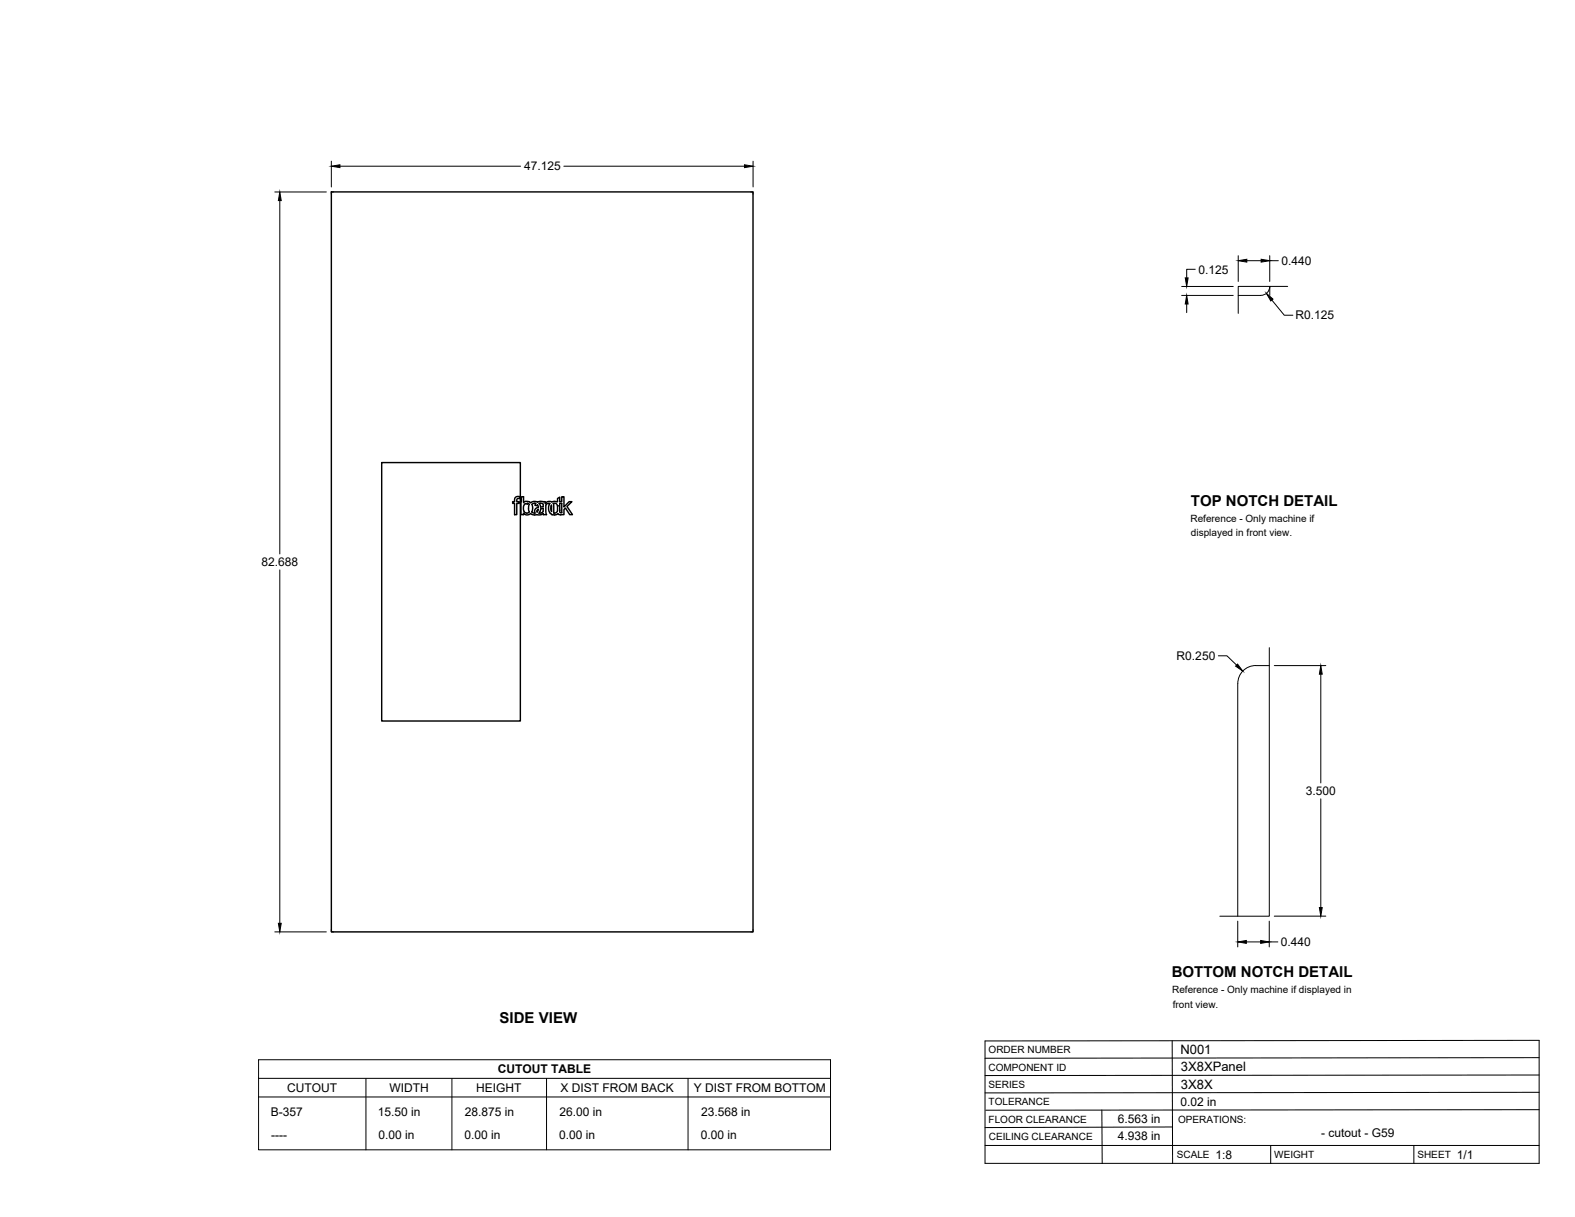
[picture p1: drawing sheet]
<svg xmlns="http://www.w3.org/2000/svg" width="559mm" height="432mm" viewBox="0 0 559 432" stroke-linecap="round" stroke-linejoin="round" font-family="sans-serif">
<!-- layer: Visible -->
<g fill="none" stroke="#000" stroke-width=".51">
<path d="M117.6 68.1h149.6v262.5h-149.6zM135.4 164.1h49.2v91.7h-49.2zM182.8 176.6l.6-.4h1.2l-.2 .7a.71 .71 0 0 0-.7 0 .71 .71 0 0 0-.4 .7v.4h.9v.6h-.9v4h-.7v-4h-.7v-.6h.7zM185 176.3h.8v2a2.04 2.04 0 0 1 2.5 .1l1-.5 1.4 .2 1.5-.2 1.2 .1 .1 .6a2.24 2.24 0 0 1 2.5-.6h1.8v-1.1l.8-.5v1.6h.7v-1.7h.8v3.6l1.8-1.9h1l-1.7 1.7 1.9 2.9h-1l-1.5-2.3-.5 .5v1.8h-1.6a.9 .9 0 0 0-1.3 0 2.27 2.27 0 0 1-2.5-3.1l.4-.9h-.3a.99 .99 0 0 0-1.1 1l.2 3h-1.2v-.4l-1.1 .5-2.5-.1a2.01 2.01 0 0 0-2.1 .1l-.8-.2-.5-.5v.6h-.9zM186.1 179l.3-.3 .5 .1a.51 .51 0 0 1 .8 0 .51 .51 0 0 1-.1 .8l-.1 1.1a.91 .91 0 0 1-.3 1.3 .91 .91 0 0 1-1.3-.6l-.2-1.5zM188.7 179l1.2-.4h.2l-.3 .7 .8 .1v-.2a.56 .56 0 0 1 .4 .6 .56 .56 0 0 1-.6 .4 1.28 1.28 0 0 0-.6 1.8 .79 .79 0 0 1-.9-.2 .79 .79 0 0 1 0-1zM191.3 178.6l1.3 .2v.9a.53 .53 0 0 1-.6 .2 .53 .53 0 0 1-.3-.5zM192.7 178h.1M195.6 179.2l.1 2.3-.3-.9zM196.3 178.6a1.11 1.11 0 0 1 1.5 .9v1.9a1.11 1.11 0 0 1-1.3 .6zM198.6 178.6h.7v3.3a.51 .51 0 0 1-.6-.1 .51 .51 0 0 1-.1-.6zM188.7 181.6h.1"/>
<path d="M190.7 180.9l.3-.2-.4 1zM191.8 180.6l.9-.3v1.1l-.6 .5-.9 .2z"/>
</g>
<circle cx="197.8" cy="179.5" r=".25" fill="#000"/>
<!-- layer: Reference -->
<path d="M118.4 68.1h-.8v.8M266.4 68.1h.8v.8M439.3 104.8h8M447.3 104.8a3.2 3.2 0 0 0 3.2-3.2v3.2M456.9 101.6h-17.6v9.6M450.3 236.2a12.8 12.8 0 0 0-7.7 .6 6.4 6.4 0 0 0-3.4 5.7l-.1 82.6M450.3 229.8v95.3h-17.5M117.6 329.8v.8h.8M267.2 329.8v.8h-.8" fill="none" stroke="#000" stroke-width=".35"/>
<!-- layer: Titleblock -->
<path d="M349.5 369.3l196.6-.2v43.7h-196.6zM415.9 369.3l.1 43.5M546.1 375.3l-196.6 .2M390.9 393.9l.2 18.9M416 399.9l-66.5 .2M546.1 393.7l-196.3 .2M546.1 387.6l-196.6 .2M546.1 381.4l-196.6 .2M349.5 406.4h196.6M450.8 406.4v6.4M501.6 406.4v6.4" fill="none" stroke="#000" stroke-width=".36"/>
<!-- layer: Custom Tables -->
<path d="M91.7 376h203v32h-203zM91.7 382.6h203M91.7 389.2h203M129.8 382.6v25.4M160.3 382.6v25.4M193.9 382.6v25.4M244.1 382.6v25.4" fill="none" stroke="#000" stroke-width=".35"/>
<!-- layer: FD_Dimensions -->
<g fill="none" stroke="#000" stroke-width=".35">
<path d="M117.6 57.2v9.1M120.6 59h64.1M200 59h64.1M267.2 57.2v9.1M97.5 68.1h18.3M99.3 71.2v125.4M424.1 95.5h-3.1v3.1M439.3 90.7v9.2M442.4 92.5h5M450.5 90.7v9.2M450.5 92.5h3M419.2 104.8h18.3"/>
<path d="M419.2 101.6h18.3M421 107.9v3M451.3 106.5l4.4 5.3h3M99.3 202.2v125.4M432.3 232.7h3l3.4 3.3M452.1 236.2h18.3M468.6 239.2v38.6M468.6 283.4v38.6M97.5 330.6h18.3M439.1 326.8v9.2M442.2 334.2h5.1M450.3 326.8v9.2"/>
<path d="M450.3 334.2h3.1M452.1 325.1h18.3"/>
</g>
<g fill="#000" stroke="#000" stroke-width=".35">
<path d="M117.6 59l3-.5v1zM264.1 58.5l3.1 .5-3.1 .5zM99.3 68.1l.5 3.1h-1zM420.5 98.6h1l-.5 3zM439.3 92.5l3.1-.5v1zM447.4 92l3.1 .5-3.1 .5zM421 104.8l.5 3.1h-1zM449.3 104.1l2.4 2-.8 .7zM439.1 235.6l1.8 2.5-2.5-1.8zM468.6 236.2l.5 3h-1zM98.8 327.6h1l-.5 3zM439.1 334.2l3.1-.5v1z"/>
<path d="M447.3 333.7l3 .5-3 .5zM468.1 322h1l-.5 3.1z"/>
</g>
<g font-size="5.3">
<text x="422.6" y="179.5">TOP NOTCH DETAIL</text>
<text x="415.8" y="346.8">BOTTOM NOTCH DETAIL</text>
<text x="177.3" y="363.1">SIDE VIEW</text>
</g>
<g font-size="4.6">
<text x="418.8" y="373.8">N001</text>
<text x="419" y="380.1">3X8XPanel</text>
<text x="419" y="386.2">3X8X</text>
</g>
<g font-size="4.3">
<text x="185.9" y="60.5">47.125</text>
<text x="454.6" y="94">0.440</text>
<text x="425.2" y="97">0.125</text>
<text x="459.6" y="113.3">R0.125</text>
<text x="92.8" y="200.9">82.688</text>
<text x="417.5" y="234.2">R0.250</text>
<text x="463.3" y="282.1">3.500</text>
<text x="454.5" y="335.7">0.440</text>
<text x="176.6" y="380.8">CUTOUT TABLE</text>
<text x="101.9" y="387.4">CUTOUT</text>
<text x="138.2" y="387.4">WIDTH</text>
<text x="169" y="387.4">HEIGHT</text>
<text x="198.9" y="387.4">X DIST FROM BACK</text>
<text x="246.1" y="387.4">Y DIST FROM BOTTOM</text>
<text x="418.8" y="392.4">0.02 in</text>
<text x="96.1" y="396.1">B-357</text>
<text x="134.1" y="396.1">15.50 in</text>
<text x="164.9" y="396.1">28.875 in</text>
<text x="198.5" y="396.1">26.00 in</text>
<text x="248.7" y="396.1">23.568 in</text>
<text x="396.6" y="398.3">6.563 in</text>
<text x="96.2" y="404">----</text>
<text x="134.3" y="404">0.00 in</text>
<text x="164.8" y="404">0.00 in</text>
<text x="198.4" y="404">0.00 in</text>
<text x="248.6" y="404">0.00 in</text>
<text x="396.6" y="404.3">4.938 in</text>
<text x="468.8" y="403.3">- cutout - G59</text>
<text x="431.3" y="411.1">1:8</text>
<text x="516.9" y="411.1">1/1</text>
</g>
<g font-size="3.5">
<text x="422.4" y="185">Reference - Only machine if</text>
<text x="422.6" y="190.2">displayed in front view.</text>
<text x="415.9" y="352.4">Reference - Only machine if displayed in</text>
<text x="416.1" y="357.5">front view.</text>
<text x="350.8" y="373.6">ORDER NUMBER</text>
<text x="350.8" y="379.9">COMPONENT ID</text>
<text x="350.8" y="386.1">SERIES</text>
<text x="350.8" y="392.2">TOLERANCE</text>
<text x="350.8" y="398.4">FLOOR CLEARANCE</text>
<text x="418" y="398.4">OPERATIONS:</text>
<text x="350.8" y="404.4">CEILING CLEARANCE</text>
<text x="417.5" y="410.9">SCALE</text>
<text x="452.1" y="410.9">WEIGHT</text>
<text x="502.9" y="410.9">SHEET</text>
</g>
</svg>
